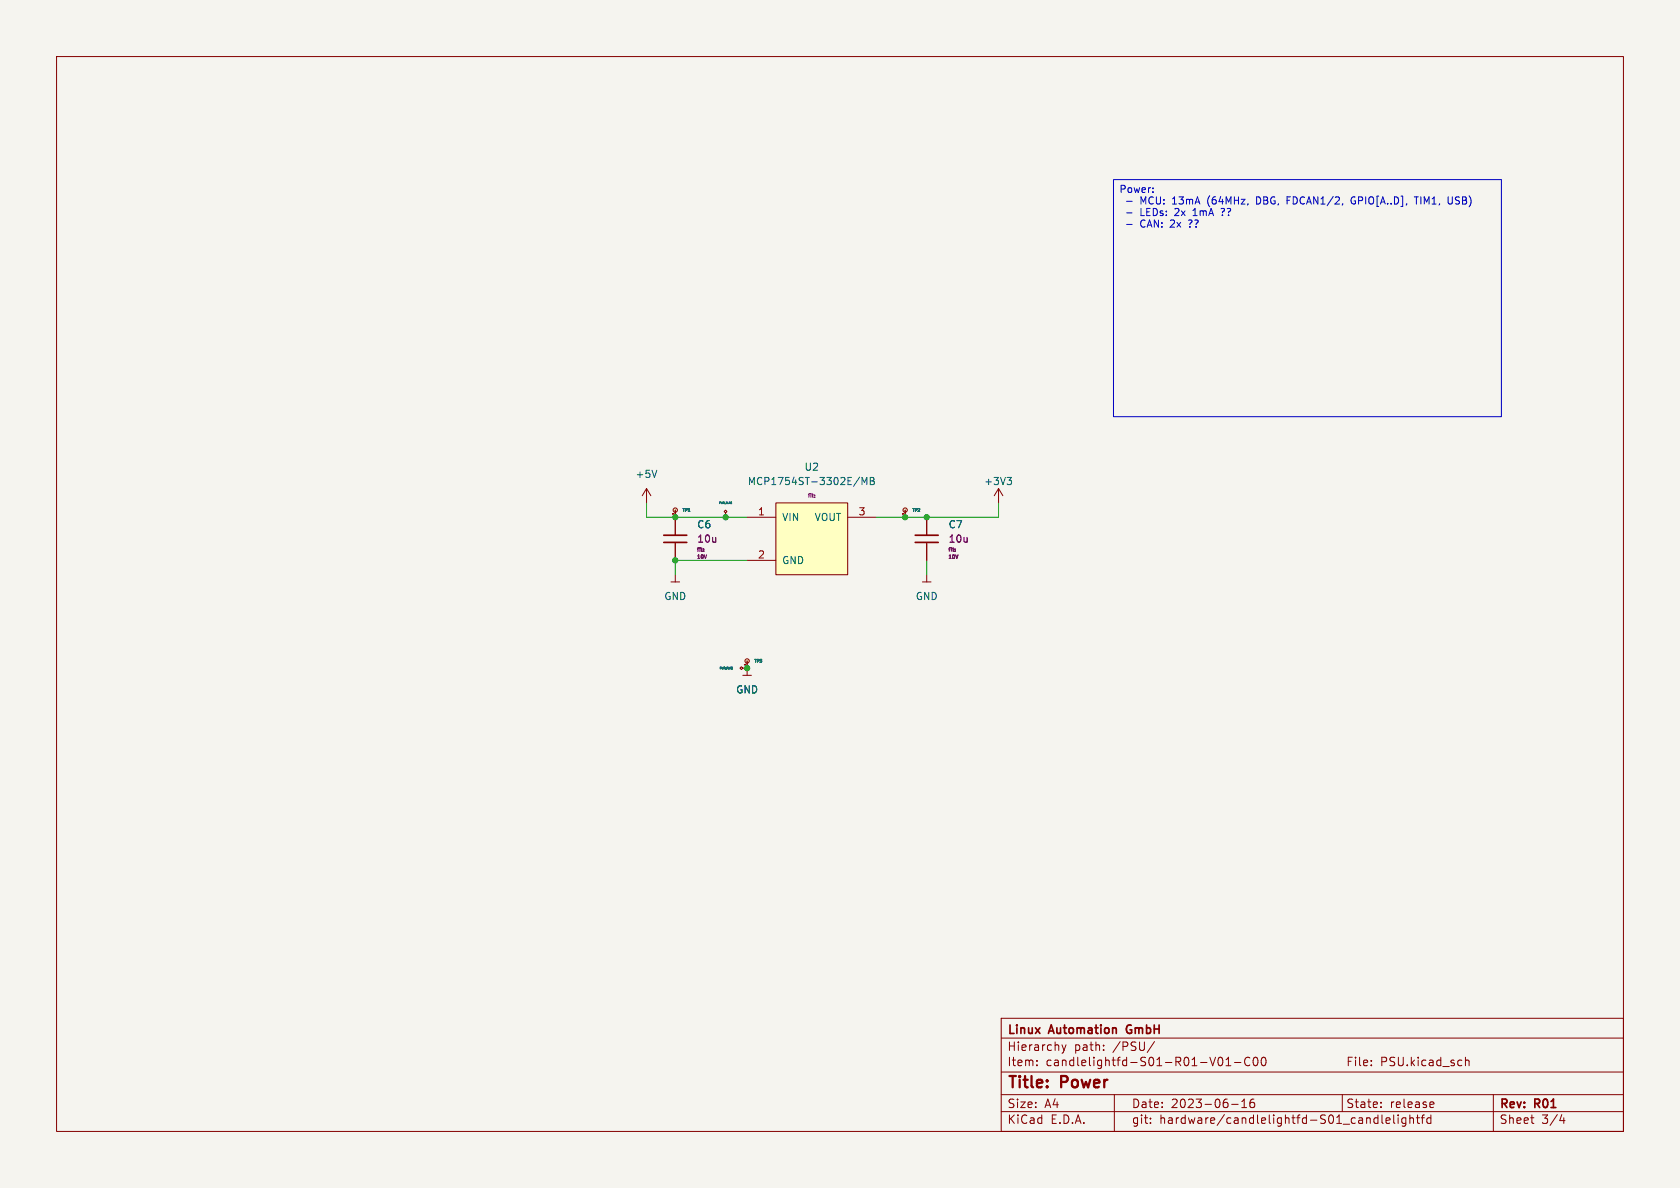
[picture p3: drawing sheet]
<svg xmlns="http://www.w3.org/2000/svg" width="297mm" height="210mm" viewBox="0 0 297 210" stroke-linecap="round" stroke-linejoin="round" font-family="sans-serif">
<path d="M0 0h297v210h-297z" fill="#f5f4ef" stroke="#f5f4ef" stroke-width=".18"/>
<g fill="none" stroke="#840000" stroke-width=".18">
<path d="M10 10h277v190h-277zM114.3 86.4l-.8 1.2M114.3 86.4v2.5M114.3 86.4l.8 1.2M119.4 90.2v4.4M119.4 96.1v3M128.3 90.7l-.3-.3 .3-.2 .2 .2-.2 .3v.7M128.3 91.4h.1M132.1 91.4h5.1M132.1 99.1h5.1M137.2 88.9h12.7v12.7h-12.7zM149.9 91.4h5"/>
<path d="M160 90.2v1.2M163.8 91.4v3.2M163.8 96.1v3M176.5 86.4l-.7 1.2M176.5 86.4v2.5M176.5 86.4l.8 1.2M118.6 102.9h1.5M119.4 101.6v1.3M131.3 118.1l-.2 .3-.3-.3 .3-.2 .2 .2h.8M131.3 119.4h1.5M132.1 118.1h.1M132.1 116.8v2.6"/>
<path d="M163.1 102.9h1.5M163.8 101.6v1.3M177 180h110v20h-110zM177 196.5h110M177 193.5h110M177 189.5h110M177 183.5h110M183.3 188.3v.1M183.3 187.5v.1M187.7 184.7l.4 1M188.1 185.7l-.1 .4-.3 .1M188.5 184.7l-.4 1"/>
<path d="M195.1 185.6v.1M195.1 184.8v.1M197 193.5v6.5M203.4 198.5v.1M203.4 197.7v.1M204.1 184.1l-1.3 2M215.5 187l.2-.1a.81 .81 0 0 1 .6 .6 .81 .81 0 0 1-.3 .8l-.2 .1a.81 .81 0 0 1-.3-1.4zM216.7 188.4h.9M216.7 187.3l.5-.4v1.5M217.7 195.2h1.2M218.2 187.8h1.2M219.5 195.8h.9"/>
<path d="M219.5 194.7l.5-.4v1.5M221 187a.6 .6 0 0 0-.8 0 .6 .6 0 0 0-.2 .8 .56 .56 0 0 0 .3 .5 .56 .56 0 0 0 .7 0M221.7 194.3a.59 .59 0 0 0-.7 .6v.6l.1 .2 .4 .1 .2-.1 .1-.5-.1-.3h-.5l-.2 .3M221.7 187l.2-.1a.81 .81 0 0 1 .6 .6 .81 .81 0 0 1-.3 .8l-.2 .1a.81 .81 0 0 1-.6-.6 .81 .81 0 0 1 .3-.8zM223.1 187l.2-.1a.81 .81 0 0 1 .6 .6 .81 .81 0 0 1-.3 .8l-.1 .1a.81 .81 0 0 1-.4-1.4zM237.3 193.5v3M242.4 188.3v.1M242.4 187.5v.1M244.1 195.6v.2M244.1 194.9v.1M244.3 197.1v1.3l.2 .2M245 198.1l.7-.1v-.3l-.5-.1-.2 .2 .1 .7h.6"/>
<path d="M246.4 197.1v1.3l.2 .2M247.2 197.1v.1M247.2 197.6v1M248.5 197.7l-.4-.1-.3 .3v.4l.2 .2h.5M248.5 197.6v1.2l-.3 .3-.3-.1M249.2 197.7l.3-.1 .3 .1 .1 .9M249.2 197.1v1.5M250.4 197.6h.6M250.6 197.1v1.3l.4 .2M251.2 197.6h.6M251.8 197.1l-.3 .2v1.3M253 197.7l-.5-.1-.3 .3v.4l.2 .2h.6"/>
<path d="M253 197.1v1.5M253 194.8l.4 .1 .1 .2-.7 .2M253.4 195.7l-.4 .1M259.1 186.9v1.5M259.1 187.5l.2-.1 .3 .1 .1 .9M264 193.5v6.5M270.6 197.6h.6M271 198.6h.2M276.1 197l-.4 1.1h1M276.5 197.6v1"/>
<circle cx="119.4" cy="90.2" r=".38"/>
<circle cx="160" cy="90.2" r=".38"/>
<circle cx="132.1" cy="116.8" r=".38"/>
</g>
<g fill="#ffffc2" stroke="#ffffc2" stroke-width=".18">
<path d="M137.2 88.9h12.7v12.7h-12.7z"/>
<circle cx="119.4" cy="90.2" r=".38"/>
<circle cx="160" cy="90.2" r=".38"/>
<circle cx="132.1" cy="116.8" r=".38"/>
</g>
<path d="M116.1 83.1l-.4 1.3M152 84.3l-1.1 1.7M152.4 85.7v-1.3l.4 .9 .4-.9v1.3M153.9 84.4h.4l.2 .2-.2 .4 .2 .1 .1 .3-.3 .3h-.4zM153.9 85h.4M178 84.4h.8l-.4 .5M178.6 84.9l.2 .2v.3l-.2 .3" fill="none" stroke="#006464" stroke-width=".18"/>
<path d="M124.4 97.4h.1M124.4 97.1h.1M144 87.9h.1M144 87.5v.1M144.1 87.9h-.1M168.9 97.4h.1M168.9 97.1h.1" fill="none" stroke="#840084" stroke-width=".18"/>
<path d="M117.3 95.9h4.1M117.3 94.6h4.1M161.8 95.9h4.1M161.8 94.6h4.1" fill="none" stroke="#840000" stroke-width=".3"/>
<path d="M196.8 31.8h68.6v41.9h-68.6zM199.2 35.6h.9M199.2 37.6h.9M199.2 39.7h.9M203.8 33.9v.1M203.8 33.2v.2M238.9 35.1v.7M250 34.8h.8M256 34.8v1l.1 .2 .4 .1" fill="none" stroke="#0000c2" stroke-width=".18"/>
<path d="M114.3 88.9v2.5h17.8M132.1 99.1h-12.7v2.5M163.8 99.1v2.5M176.5 88.9v2.5h-21.6" fill="none" stroke="#009600" stroke-width=".18"/>
<g fill="#009600" stroke="#009600" stroke-width=".18">
<circle cx="119.4" cy="99.1" r=".46"/>
<circle cx="132.1" cy="118.1" r=".46"/>
<circle cx="160" cy="91.4" r=".46"/>
<circle cx="128.3" cy="91.4" r=".46"/>
<circle cx="163.8" cy="91.4" r=".46"/>
<circle cx="119.4" cy="91.4" r=".46"/>
</g>
<g font-size="2.8" fill="#840000">
<text x="178" y="192.8">Title:</text>
<text x="187.5" y="192.8">Power</text>
</g>
<g font-size="2.1" fill="#840000">
<text x="178" y="185.9">Hierarchy</text>
<text x="178" y="183.1">Linux</text>
<text x="185.5" y="183.1">Automation</text>
<text x="189.8" y="185.9">path:</text>
<text x="196.7" y="185.9">/PSU/</text>
<text x="199.5" y="183.1">GmbH</text>
<text x="178" y="188.6">Item:</text>
<text x="184.8" y="188.6">candlelightfd-S01-R01-V01-C00</text>
<text x="237.9" y="188.6">File:</text>
<text x="243.9" y="188.6">PSU.kicad_sch</text>
<text x="178" y="196">Size:</text>
<text x="184.6" y="196">A4</text>
<text x="200" y="196">Date:</text>
<text x="206.9" y="196">2023-06-16</text>
<text x="237.9" y="196">State:</text>
<text x="245.6" y="196">release</text>
<text x="265" y="196.2">Rev:</text>
<text x="271.2" y="196.2">R01</text>
<text x="178" y="198.8">KiCad</text>
<text x="185.7" y="198.8">E.D.A.</text>
<text x="200" y="198.8">git:</text>
<text x="204.9" y="198.8">hardware/candlelightfd-S01_candlelightfd</text>
<text x="265" y="198.8">Sheet</text>
<text x="272.4" y="198.8">3/4</text>
</g>
<g font-size="1.8" fill="#0000c2">
<text x="197.8" y="34.4">Power:</text>
<text x="201.6" y="36.4">MCU: 13mA</text>
<text x="201.6" y="38.4">LEDs:</text>
<text x="201.6" y="40.5">CAN: 2x</text>
<text x="207.7" y="38.4">2x</text>
<text x="210.3" y="40.5">??</text>
<text x="211.1" y="38.4">1mA</text>
<text x="213.6" y="36.4">(64MHz,</text>
<text x="216.2" y="38.4">??</text>
<text x="222.4" y="36.4">DBG, FDCAN1/2,</text>
<text x="239.4" y="36.4">GPIO[A..D],</text>
<text x="250.8" y="36.4">TIM1,</text>
<text x="256.8" y="36.4">USB)</text>
</g>
<g font-size="1.8" fill="#006464">
<text x="142.2" y="83.4">U2</text>
<text x="112.3" y="84.6">+5V</text>
<text x="132.1" y="85.9">MCP1754ST-3302E/MB</text>
<text x="173.9" y="85.9">+3V3</text>
<text x="123.2" y="93.5">C6</text>
<text x="138.2" y="92.3">VIN</text>
<text x="144" y="92.3">VOUT</text>
<text x="167.6" y="93.5">C7</text>
<text x="138.2" y="99.9">GND</text>
<text x="117.4" y="106.2">GND</text>
<text x="161.8" y="106.2">GND</text>
<text x="130.1" y="122.7">GND</text>
</g>
<g font-size="1.8" fill="#a90000">
<text x="134" y="91.2">1</text>
<text x="151.7" y="91.2">3</text>
<text x="134" y="98.8">2</text>
</g>
<g font-size="1.8" fill="#840084">
<text x="123.2" y="96.1">10u</text>
<text x="167.6" y="96.1">10u</text>
</g>
<g font-size=".9" fill="#840084">
<text x="142.7" y="88.1">fit:</text>
<text x="123.1" y="97.7">fit:</text>
<text x="123.1" y="98.9">10V</text>
<text x="167.5" y="97.7">fit:</text>
<text x="167.5" y="98.9">10V</text>
</g>
<g font-size=".7" fill="#006464">
<text x="120.6" y="90.6">TP1</text>
<text x="161.2" y="90.6">TP2</text>
<text x="133.3" y="117.3">TP3</text>
</g>
<g font-size=".4" fill="#006464">
<text x="127.1" y="89.1">PWR_FLAG</text>
<text x="127.2" y="118.4">PWR_FLAG</text>
</g>
<g font-size=".3" fill="#a90000">
<text x="119.1" y="90.9" transform="rotate(-90 119.1 90.9)">1</text>
<text x="159.8" y="90.9" transform="rotate(-90 159.8 90.9)">1</text>
<text x="131.8" y="117.6" transform="rotate(-90 131.8 117.6)">1</text>
</g>
</svg>
